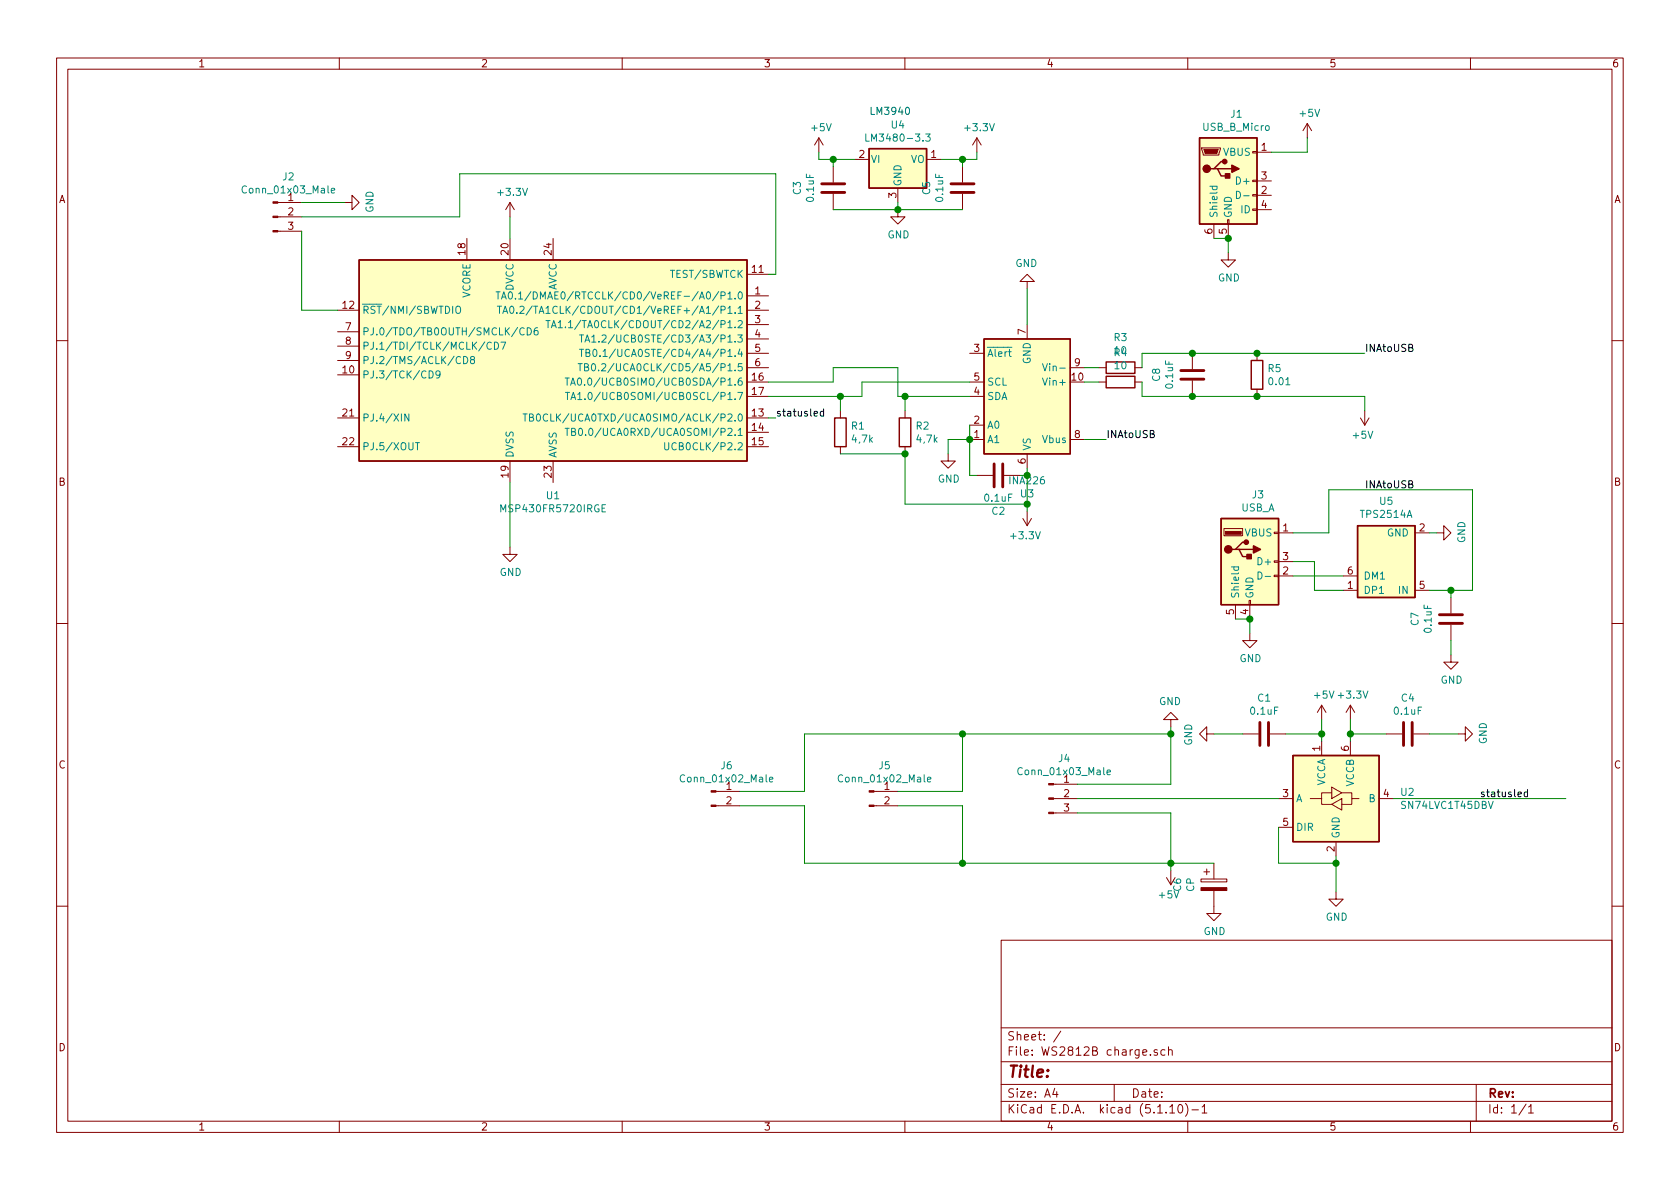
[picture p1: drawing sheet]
EESchema Schematic File Version 4
EELAYER 30 0
EELAYER END
$Descr A4 11693 8268
encoding utf-8
Sheet 1 1
Title ""
Date ""
Rev ""
Comp ""
Comment1 ""
Comment2 ""
Comment3 ""
Comment4 ""
$EndDescr
$Comp
L Logic_LevelTranslator:SN74LVC1T45DBV U2
U 1 1
P 9300 5550
F 0 "U2" H 9744 5596 50  0000 L CNN
F 1 "SN74LVC1T45DBV" H 9744 5505 50  0000 L CNN
F 2 "Package_TO_SOT_SMD:SOT-23-6" H 9300 5100 50  0001 C CNN
F 3 "http://www.ti.com/lit/ds/symlink/sn74lvc1t45.pdf" H 8400 4900 50  0001 C CNN
	1    9300 5550
	1    0    0    -1  
$EndComp
$Comp
L power:GND #PWR05
U 1 1
P 9300 6200
F 0 "#PWR05" H 9300 5950 50  0001 C CNN
F 1 "GND" H 9305 6027 50  0000 C CNN
F 2 "" H 9300 6200 50  0001 C CNN
F 3 "" H 9300 6200 50  0001 C CNN
	1    9300 6200
	1    0    0    -1  
$EndComp
$Comp
L power:GND #PWR09
U 1 1
P 8150 5050
F 0 "#PWR09" H 8150 4800 50  0001 C CNN
F 1 "GND" H 8155 4877 50  0000 C CNN
F 2 "" H 8150 5050 50  0001 C CNN
F 3 "" H 8150 5050 50  0001 C CNN
	1    8150 5050
	-1   0    0    1   
$EndComp
Wire Wire Line
	9300 6200 9300 6000
$Comp
L power:+5V #PWR08
U 1 1
P 8150 6050
F 0 "#PWR08" H 8150 5900 50  0001 C CNN
F 1 "+5V" H 8165 6223 50  0000 C CNN
F 2 "" H 8150 6050 50  0001 C CNN
F 3 "" H 8150 6050 50  0001 C CNN
	1    8150 6050
	-1   0    0    1   
$EndComp
$Comp
L power:+3.3V #PWR06
U 1 1
P 9400 5000
F 0 "#PWR06" H 9400 4850 50  0001 C CNN
F 1 "+3.3V" H 9415 5173 50  0000 C CNN
F 2 "" H 9400 5000 50  0001 C CNN
F 3 "" H 9400 5000 50  0001 C CNN
	1    9400 5000
	1    0    0    -1  
$EndComp
$Comp
L power:+5V #PWR04
U 1 1
P 9200 5000
F 0 "#PWR04" H 9200 4850 50  0001 C CNN
F 1 "+5V" H 9215 5173 50  0000 C CNN
F 2 "" H 9200 5000 50  0001 C CNN
F 3 "" H 9200 5000 50  0001 C CNN
	1    9200 5000
	1    0    0    -1  
$EndComp
Wire Wire Line
	9300 6000 8900 6000
Wire Wire Line
	8900 6000 8900 5750
Connection ~ 9300 6000
Wire Wire Line
	9300 6000 9300 5950
$Comp
L WS2812B-charge-rescue:USB_B_Micro-Connector J1
U 1 1
P 8550 1250
F 0 "J1" H 8607 1717 50  0000 C CNN
F 1 "USB_B_Micro" H 8607 1626 50  0000 C CNN
F 2 "Connector_USB:USB_Micro-B_Molex_47346-0001" H 8700 1200 50  0001 C CNN
F 3 "~" H 8700 1200 50  0001 C CNN
	1    8550 1250
	1    0    0    -1  
$EndComp
$Comp
L power:GND #PWR010
U 1 1
P 8550 1750
F 0 "#PWR010" H 8550 1500 50  0001 C CNN
F 1 "GND" H 8555 1577 50  0000 C CNN
F 2 "" H 8550 1750 50  0001 C CNN
F 3 "" H 8550 1750 50  0001 C CNN
	1    8550 1750
	1    0    0    -1  
$EndComp
Wire Wire Line
	8550 1750 8550 1650
Wire Wire Line
	8450 1650 8550 1650
Connection ~ 8550 1650
$Comp
L power:+5V #PWR011
U 1 1
P 9100 950
F 0 "#PWR011" H 9100 800 50  0001 C CNN
F 1 "+5V" H 9115 1123 50  0000 C CNN
F 2 "" H 9100 950 50  0001 C CNN
F 3 "" H 9100 950 50  0001 C CNN
	1    9100 950 
	1    0    0    -1  
$EndComp
Wire Wire Line
	9100 1050 8850 1050
Wire Wire Line
	9100 950  9100 1050
Wire Wire Line
	9400 5150 9400 5100
Wire Wire Line
	9200 5150 9200 5100
$Comp
L Device:C C1
U 1 1
P 8800 5100
F 0 "C1" V 8548 5100 50  0000 C CNN
F 1 "0.1uF" V 8639 5100 50  0000 C CNN
F 2 "Capacitor_SMD:C_0402_1005Metric" H 8838 4950 50  0001 C CNN
F 3 "~" H 8800 5100 50  0001 C CNN
	1    8800 5100
	0    1    1    0   
$EndComp
$Comp
L Device:C C4
U 1 1
P 9800 5100
F 0 "C4" V 9548 5100 50  0000 C CNN
F 1 "0.1uF" V 9639 5100 50  0000 C CNN
F 2 "Capacitor_SMD:C_0402_1005Metric" H 9838 4950 50  0001 C CNN
F 3 "~" H 9800 5100 50  0001 C CNN
	1    9800 5100
	0    1    1    0   
$EndComp
$Comp
L power:GND #PWR013
U 1 1
P 8450 5100
F 0 "#PWR013" H 8450 4850 50  0001 C CNN
F 1 "GND" H 8455 4927 50  0000 C CNN
F 2 "" H 8450 5100 50  0001 C CNN
F 3 "" H 8450 5100 50  0001 C CNN
	1    8450 5100
	0    1    1    0   
$EndComp
Wire Wire Line
	8450 5100 8650 5100
$Comp
L power:GND #PWR016
U 1 1
P 10150 5100
F 0 "#PWR016" H 10150 4850 50  0001 C CNN
F 1 "GND" H 10155 4927 50  0000 C CNN
F 2 "" H 10150 5100 50  0001 C CNN
F 3 "" H 10150 5100 50  0001 C CNN
	1    10150 5100
	0    -1   -1   0   
$EndComp
Wire Wire Line
	10150 5100 9950 5100
Wire Wire Line
	9650 5100 9400 5100
Connection ~ 9400 5100
Wire Wire Line
	9400 5100 9400 5000
Wire Wire Line
	9200 5100 8950 5100
Connection ~ 9200 5100
Wire Wire Line
	9200 5100 9200 5000
Wire Wire Line
	3550 1650 3550 1500
$Comp
L power:+3.3V #PWR02
U 1 1
P 3550 1500
F 0 "#PWR02" H 3550 1350 50  0001 C CNN
F 1 "+3.3V" H 3565 1673 50  0000 C CNN
F 2 "" H 3550 1500 50  0001 C CNN
F 3 "" H 3550 1500 50  0001 C CNN
	1    3550 1500
	1    0    0    -1  
$EndComp
$Comp
L power:GND #PWR03
U 1 1
P 3550 3800
F 0 "#PWR03" H 3550 3550 50  0001 C CNN
F 1 "GND" H 3555 3627 50  0000 C CNN
F 2 "" H 3550 3800 50  0001 C CNN
F 3 "" H 3550 3800 50  0001 C CNN
	1    3550 3800
	1    0    0    -1  
$EndComp
Wire Wire Line
	3550 3800 3550 3350
$Comp
L MCU_Texas_MSP430:MSP430FR5720IRGE U1
U 1 1
P 3850 2500
F 0 "U1" H 3850 1561 50  0000 C CNN
F 1 "MSP430FR5720IRGE" H 3850 1470 50  0000 C CNN
F 2 "Package_DFN_QFN:Texas_S-PVQFN-N24_EP2.1x2.1mm" H 2600 1750 50  0001 C CIN
F 3 "http://www.ti.com/lit/ds/symlink/msp430fr5720.pdf" H 3850 2500 50  0001 C CNN
	1    3850 2500
	1    0    0    -1  
$EndComp
Wire Wire Line
	7150 2250 7150 2000
$Comp
L power:GND #PWR07
U 1 1
P 7150 2000
F 0 "#PWR07" H 7150 1750 50  0001 C CNN
F 1 "GND" H 7155 1827 50  0000 C CNN
F 2 "" H 7150 2000 50  0001 C CNN
F 3 "" H 7150 2000 50  0001 C CNN
	1    7150 2000
	-1   0    0    1   
$EndComp
Wire Wire Line
	5800 2650 5350 2650
Wire Wire Line
	5800 2550 5800 2650
Wire Wire Line
	6250 2750 6250 2550
Wire Wire Line
	6750 2750 6300 2750
Wire Wire Line
	6000 2750 5850 2750
Wire Wire Line
	6000 2650 6000 2750
Wire Wire Line
	6750 2650 6000 2650
$Comp
L Analog_ADC:INA226 U3
U 1 1
P 7150 2750
F 0 "U3" H 7150 3431 50  0000 C CNN
F 1 "INA226" H 7150 3340 50  0000 C CNN
F 2 "Package_SO:VSSOP-10_3x3mm_P0.5mm" H 7950 2300 50  0001 C CNN
F 3 "http://www.ti.com/lit/ds/symlink/ina226.pdf" H 7500 2650 50  0001 C CNN
	1    7150 2750
	-1   0    0    1   
$EndComp
Wire Wire Line
	9700 5550 10900 5550
Text Label 5400 2900 0    50   ~ 0
statusled
Text Label 10300 5550 0    50   ~ 0
statusled
$Comp
L Regulator_Linear:LM3480-3.3 U4
U 1 1
P 6250 1100
F 0 "U4" H 6250 1342 50  0000 C CNN
F 1 "LM3480-3.3" H 6250 1251 50  0000 C CNN
F 2 "Package_TO_SOT_SMD:SOT-23" H 6250 1325 50  0001 C CIN
F 3 "http://www.ti.com/lit/ds/symlink/lm3480.pdf" H 6250 1100 50  0001 C CNN
	1    6250 1100
	1    0    0    -1  
$EndComp
Text Notes 6050 800  0    50   ~ 0
LM3940
$Comp
L power:+5V #PWR014
U 1 1
P 5700 1050
F 0 "#PWR014" H 5700 900 50  0001 C CNN
F 1 "+5V" H 5715 1223 50  0000 C CNN
F 2 "" H 5700 1050 50  0001 C CNN
F 3 "" H 5700 1050 50  0001 C CNN
	1    5700 1050
	1    0    0    -1  
$EndComp
Wire Wire Line
	5700 1100 5800 1100
Wire Wire Line
	5700 1050 5700 1100
$Comp
L power:+3.3V #PWR017
U 1 1
P 6800 1050
F 0 "#PWR017" H 6800 900 50  0001 C CNN
F 1 "+3.3V" H 6815 1223 50  0000 C CNN
F 2 "" H 6800 1050 50  0001 C CNN
F 3 "" H 6800 1050 50  0001 C CNN
	1    6800 1050
	1    0    0    -1  
$EndComp
Wire Wire Line
	6800 1050 6800 1100
Wire Wire Line
	6800 1100 6700 1100
$Comp
L power:GND #PWR015
U 1 1
P 6250 1450
F 0 "#PWR015" H 6250 1200 50  0001 C CNN
F 1 "GND" H 6255 1277 50  0000 C CNN
F 2 "" H 6250 1450 50  0001 C CNN
F 3 "" H 6250 1450 50  0001 C CNN
	1    6250 1450
	1    0    0    -1  
$EndComp
Wire Wire Line
	6250 1400 6250 1450
Wire Wire Line
	5800 1150 5800 1100
Connection ~ 5800 1100
Wire Wire Line
	5800 1100 5950 1100
Wire Wire Line
	6700 1150 6700 1100
Connection ~ 6700 1100
Wire Wire Line
	6700 1100 6550 1100
Wire Wire Line
	8150 5050 8150 5100
$Comp
L Device:CP C6
U 1 1
P 8450 6150
F 0 "C6" V 8195 6150 50  0000 C CNN
F 1 "CP" V 8286 6150 50  0000 C CNN
F 2 "Capacitor_THT:C_Radial_D5.0mm_H7.0mm_P2.00mm" H 8488 6000 50  0001 C CNN
F 3 "~" H 8450 6150 50  0001 C CNN
	1    8450 6150
	1    0    0    -1  
$EndComp
$Comp
L WS2812B-charge-rescue:USB_A-Connector J3
U 1 1
P 8700 3900
F 0 "J3" H 8757 4367 50  0000 C CNN
F 1 "USB_A" H 8757 4276 50  0000 C CNN
F 2 "Connector_USB:USB_A_Stewart_SS-52100-001_Horizontal" H 8850 3850 50  0001 C CNN
F 3 " ~" H 8850 3850 50  0001 C CNN
	1    8700 3900
	1    0    0    -1  
$EndComp
$Comp
L Interface_USB:TPS2514A U5
U 1 1
P 9650 3900
F 0 "U5" H 9650 3483 50  0000 C CNN
F 1 "TPS2514A" H 9650 3574 50  0000 C CNN
F 2 "Package_TO_SOT_SMD:SOT-23-6" H 9650 3500 50  0001 C CNN
F 3 "http://www.ti.com/lit/ds/symlink/tps2513.pdf" H 9650 3950 50  0001 C CNN
	1    9650 3900
	-1   0    0    1   
$EndComp
$Comp
L Device:C C7
U 1 1
P 10100 4300
F 0 "C7" V 9848 4300 50  0000 C CNN
F 1 "0.1uF" V 9939 4300 50  0000 C CNN
F 2 "Capacitor_SMD:C_0402_1005Metric" H 10138 4150 50  0001 C CNN
F 3 "~" H 10100 4300 50  0001 C CNN
	1    10100 4300
	1    0    0    -1  
$EndComp
Wire Wire Line
	9000 4000 9350 4000
Wire Wire Line
	9350 4100 9150 4100
Wire Wire Line
	9150 4100 9150 3900
Wire Wire Line
	9150 3900 9000 3900
Wire Wire Line
	9000 3700 9250 3700
Wire Wire Line
	9250 3700 9250 3400
Wire Wire Line
	9250 3400 10250 3400
Wire Wire Line
	10250 3400 10250 4100
Wire Wire Line
	10250 4100 10100 4100
Wire Wire Line
	10100 4100 10100 4150
Connection ~ 10100 4100
Wire Wire Line
	10100 4100 9950 4100
$Comp
L power:GND #PWR0101
U 1 1
P 10000 3700
F 0 "#PWR0101" H 10000 3450 50  0001 C CNN
F 1 "GND" H 10005 3527 50  0000 C CNN
F 2 "" H 10000 3700 50  0001 C CNN
F 3 "" H 10000 3700 50  0001 C CNN
	1    10000 3700
	0    -1   -1   0   
$EndComp
$Comp
L power:GND #PWR0102
U 1 1
P 10100 4550
F 0 "#PWR0102" H 10100 4300 50  0001 C CNN
F 1 "GND" H 10105 4377 50  0000 C CNN
F 2 "" H 10100 4550 50  0001 C CNN
F 3 "" H 10100 4550 50  0001 C CNN
	1    10100 4550
	1    0    0    -1  
$EndComp
Wire Wire Line
	10100 4550 10100 4450
Wire Wire Line
	10000 3700 9950 3700
$Comp
L power:GND #PWR0103
U 1 1
P 8700 4400
F 0 "#PWR0103" H 8700 4150 50  0001 C CNN
F 1 "GND" H 8705 4227 50  0000 C CNN
F 2 "" H 8700 4400 50  0001 C CNN
F 3 "" H 8700 4400 50  0001 C CNN
	1    8700 4400
	1    0    0    -1  
$EndComp
Wire Wire Line
	8700 4400 8700 4300
Wire Wire Line
	8600 4300 8700 4300
Connection ~ 8700 4300
Text Label 9500 3400 0    50   ~ 0
INAtoUSB
Wire Wire Line
	8450 6000 8150 6000
Wire Wire Line
	8150 5650 8150 6000
Wire Wire Line
	8150 6050 8150 6000
Connection ~ 8150 6000
Wire Wire Line
	2100 2150 2350 2150
Wire Wire Line
	2100 1600 2100 2150
Wire Wire Line
	2100 1500 3200 1500
Wire Wire Line
	3200 1500 3200 1200
Wire Wire Line
	3200 1200 5400 1200
Wire Wire Line
	5400 1200 5400 1900
Wire Wire Line
	5400 1900 5350 1900
$Comp
L power:GND #PWR0105
U 1 1
P 2400 1400
F 0 "#PWR0105" H 2400 1150 50  0001 C CNN
F 1 "GND" H 2405 1227 50  0000 C CNN
F 2 "" H 2400 1400 50  0001 C CNN
F 3 "" H 2400 1400 50  0001 C CNN
	1    2400 1400
	0    -1   -1   0   
$EndComp
Wire Wire Line
	2400 1400 2100 1400
$Comp
L Device:C C5
U 1 1
P 6700 1300
F 0 "C5" V 6448 1300 50  0000 C CNN
F 1 "0.1uF" V 6539 1300 50  0000 C CNN
F 2 "Capacitor_SMD:C_0402_1005Metric" H 6738 1150 50  0001 C CNN
F 3 "~" H 6700 1300 50  0001 C CNN
	1    6700 1300
	1    0    0    -1  
$EndComp
$Comp
L Device:C C3
U 1 1
P 5800 1300
F 0 "C3" V 5548 1300 50  0000 C CNN
F 1 "0.1uF" V 5639 1300 50  0000 C CNN
F 2 "Capacitor_SMD:C_0402_1005Metric" H 5838 1150 50  0001 C CNN
F 3 "~" H 5800 1300 50  0001 C CNN
	1    5800 1300
	1    0    0    -1  
$EndComp
Wire Wire Line
	5800 1450 6250 1450
Connection ~ 6250 1450
Wire Wire Line
	6250 1450 6700 1450
$Comp
L power:GND #PWR019
U 1 1
P 8450 6300
F 0 "#PWR019" H 8450 6050 50  0001 C CNN
F 1 "GND" H 8455 6127 50  0000 C CNN
F 2 "" H 8450 6300 50  0001 C CNN
F 3 "" H 8450 6300 50  0001 C CNN
	1    8450 6300
	1    0    0    -1  
$EndComp
$Comp
L power:GND #PWR01
U 1 1
P 6600 3150
F 0 "#PWR01" H 6600 2900 50  0001 C CNN
F 1 "GND" H 6605 2977 50  0000 C CNN
F 2 "" H 6600 3150 50  0001 C CNN
F 3 "" H 6600 3150 50  0001 C CNN
	1    6600 3150
	1    0    0    -1  
$EndComp
Wire Wire Line
	6750 2950 6750 3050
Wire Wire Line
	6750 3050 6600 3050
Wire Wire Line
	6600 3050 6600 3150
Connection ~ 6750 3050
$Comp
L power:+3.3V #PWR012
U 1 1
P 7150 3550
F 0 "#PWR012" H 7150 3400 50  0001 C CNN
F 1 "+3.3V" H 7165 3723 50  0000 C CNN
F 2 "" H 7150 3550 50  0001 C CNN
F 3 "" H 7150 3550 50  0001 C CNN
	1    7150 3550
	-1   0    0    1   
$EndComp
Wire Wire Line
	7150 3250 7150 3300
$Comp
L Device:R R1
U 1 1
P 5850 3000
F 0 "R1" H 5920 3046 50  0000 L CNN
F 1 "4,7k" H 5920 2955 50  0000 L CNN
F 2 "Resistor_SMD:R_0402_1005Metric" V 5780 3000 50  0001 C CNN
F 3 "~" H 5850 3000 50  0001 C CNN
	1    5850 3000
	1    0    0    -1  
$EndComp
$Comp
L Device:R R2
U 1 1
P 6300 3000
F 0 "R2" H 6370 3046 50  0000 L CNN
F 1 "4,7k" H 6370 2955 50  0000 L CNN
F 2 "Resistor_SMD:R_0402_1005Metric" V 6230 3000 50  0001 C CNN
F 3 "~" H 6300 3000 50  0001 C CNN
	1    6300 3000
	1    0    0    -1  
$EndComp
$Comp
L Device:R R3
U 1 1
P 7800 2550
F 0 "R3" V 8007 2550 50  0000 C CNN
F 1 "10" V 7916 2550 50  0000 C CNN
F 2 "Resistor_SMD:R_0402_1005Metric" V 7730 2550 50  0001 C CNN
F 3 "~" H 7800 2550 50  0001 C CNN
	1    7800 2550
	0    -1   -1   0   
$EndComp
Wire Wire Line
	7550 2550 7650 2550
Wire Wire Line
	7550 2650 7650 2650
Wire Wire Line
	6300 2750 6300 2850
Connection ~ 6300 2750
Wire Wire Line
	6300 2750 6250 2750
Wire Wire Line
	6300 3150 5850 3150
Wire Wire Line
	6300 3150 6300 3500
Wire Wire Line
	6300 3500 7150 3500
Connection ~ 6300 3150
Connection ~ 7150 3500
Wire Wire Line
	7150 3500 7150 3550
$Comp
L Device:R R4
U 1 1
P 7800 2650
F 0 "R4" V 7593 2650 50  0000 C CNN
F 1 "10" V 7684 2650 50  0000 C CNN
F 2 "Resistor_SMD:R_0402_1005Metric" V 7730 2650 50  0001 C CNN
F 3 "~" H 7800 2650 50  0001 C CNN
	1    7800 2650
	0    1    1    0   
$EndComp
$Comp
L Device:C C8
U 1 1
P 8300 2600
F 0 "C8" V 8048 2600 50  0000 C CNN
F 1 "0.1uF" V 8139 2600 50  0000 C CNN
F 2 "Capacitor_SMD:C_0402_1005Metric" H 8338 2450 50  0001 C CNN
F 3 "~" H 8300 2600 50  0001 C CNN
	1    8300 2600
	1    0    0    -1  
$EndComp
Wire Wire Line
	7950 2550 7950 2450
Wire Wire Line
	7950 2450 8300 2450
Wire Wire Line
	7950 2650 7950 2750
Wire Wire Line
	7950 2750 8300 2750
$Comp
L Device:C C2
U 1 1
P 6950 3300
F 0 "C2" V 6698 3300 50  0000 C CNN
F 1 "0.1uF" V 6789 3300 50  0000 C CNN
F 2 "Capacitor_SMD:C_0402_1005Metric" H 6988 3150 50  0001 C CNN
F 3 "~" H 6950 3300 50  0001 C CNN
	1    6950 3300
	0    -1   -1   0   
$EndComp
Wire Wire Line
	7150 3300 7100 3300
Connection ~ 7150 3300
Wire Wire Line
	7150 3300 7150 3500
Wire Wire Line
	6800 3300 6750 3300
Wire Wire Line
	6750 3300 6750 3050
$Comp
L Device:R R5
U 1 1
P 8750 2600
F 0 "R5" H 8820 2646 50  0000 L CNN
F 1 "0.01" H 8820 2555 50  0000 L CNN
F 2 "Resistor_SMD:R_0805_2012Metric" V 8680 2600 50  0001 C CNN
F 3 "~" H 8750 2600 50  0001 C CNN
	1    8750 2600
	1    0    0    -1  
$EndComp
Wire Wire Line
	8300 2450 8750 2450
Connection ~ 8300 2450
Wire Wire Line
	8300 2750 8750 2750
Connection ~ 8300 2750
Wire Wire Line
	8750 2750 9500 2750
Connection ~ 8750 2750
Wire Wire Line
	8750 2450 9500 2450
Connection ~ 8750 2450
$Comp
L power:+5V #PWR0104
U 1 1
P 9500 2850
F 0 "#PWR0104" H 9500 2700 50  0001 C CNN
F 1 "+5V" H 9515 3023 50  0000 C CNN
F 2 "" H 9500 2850 50  0001 C CNN
F 3 "" H 9500 2850 50  0001 C CNN
	1    9500 2850
	-1   0    0    1   
$EndComp
Wire Wire Line
	9500 2850 9500 2750
Text Label 9500 2450 0    50   ~ 0
INAtoUSB
Text Label 7700 3050 0    50   ~ 0
INAtoUSB
Wire Wire Line
	7700 3050 7550 3050
Wire Wire Line
	7500 5450 8150 5450
Wire Wire Line
	8150 5650 7500 5650
Wire Wire Line
	5800 2550 6250 2550
Wire Wire Line
	5850 2750 5850 2850
Connection ~ 5850 2750
Wire Wire Line
	5850 2750 5350 2750
$Comp
L Connector:Conn_01x02_Male J5
U 1 1
P 6050 5500
F 0 "J5" H 6158 5681 50  0000 C CNN
F 1 "Conn_01x02_Male" H 6158 5590 50  0000 C CNN
F 2 "Connector_PinHeader_2.54mm:PinHeader_1x02_P2.54mm_Vertical" H 6050 5500 50  0001 C CNN
F 3 "~" H 6050 5500 50  0001 C CNN
	1    6050 5500
	1    0    0    -1  
$EndComp
Wire Wire Line
	6250 5500 6700 5500
Wire Wire Line
	6700 5500 6700 5100
Wire Wire Line
	6700 5100 8150 5100
Connection ~ 8150 5100
Wire Wire Line
	8150 5100 8150 5450
Wire Wire Line
	6250 5600 6700 5600
Wire Wire Line
	6700 5600 6700 6000
Wire Wire Line
	6700 6000 8150 6000
$Comp
L Connector:Conn_01x02_Male J6
U 1 1
P 4950 5500
F 0 "J6" H 5058 5681 50  0000 C CNN
F 1 "Conn_01x02_Male" H 5058 5590 50  0000 C CNN
F 2 "Connector_PinHeader_2.54mm:PinHeader_1x02_P2.54mm_Vertical" H 4950 5500 50  0001 C CNN
F 3 "~" H 4950 5500 50  0001 C CNN
	1    4950 5500
	1    0    0    -1  
$EndComp
Wire Wire Line
	5150 5500 5600 5500
Wire Wire Line
	5150 5600 5600 5600
Wire Wire Line
	5600 5500 5600 5100
Wire Wire Line
	5600 5100 6700 5100
Connection ~ 6700 5100
Wire Wire Line
	5600 6000 6700 6000
Wire Wire Line
	5600 5600 5600 6000
Connection ~ 6700 6000
$Comp
L Connector:Conn_01x03_Male J4
U 1 1
P 7300 5550
F 0 "J4" H 7408 5831 50  0000 C CNN
F 1 "Conn_01x03_Male" H 7408 5740 50  0000 C CNN
F 2 "Connector_PinHeader_2.54mm:PinHeader_1x03_P2.54mm_Vertical" H 7300 5550 50  0001 C CNN
F 3 "~" H 7300 5550 50  0001 C CNN
	1    7300 5550
	1    0    0    -1  
$EndComp
$Comp
L Connector:Conn_01x03_Male J2
U 1 1
P 1900 1500
F 0 "J2" H 2008 1781 50  0000 C CNN
F 1 "Conn_01x03_Male" H 2008 1690 50  0000 C CNN
F 2 "Connector_PinHeader_2.54mm:PinHeader_1x03_P2.54mm_Vertical" H 1900 1500 50  0001 C CNN
F 3 "~" H 1900 1500 50  0001 C CNN
	1    1900 1500
	1    0    0    -1  
$EndComp
Wire Wire Line
	8900 5550 7500 5550
Wire Wire Line
	5400 2900 5350 2900
$EndSCHEMATC
